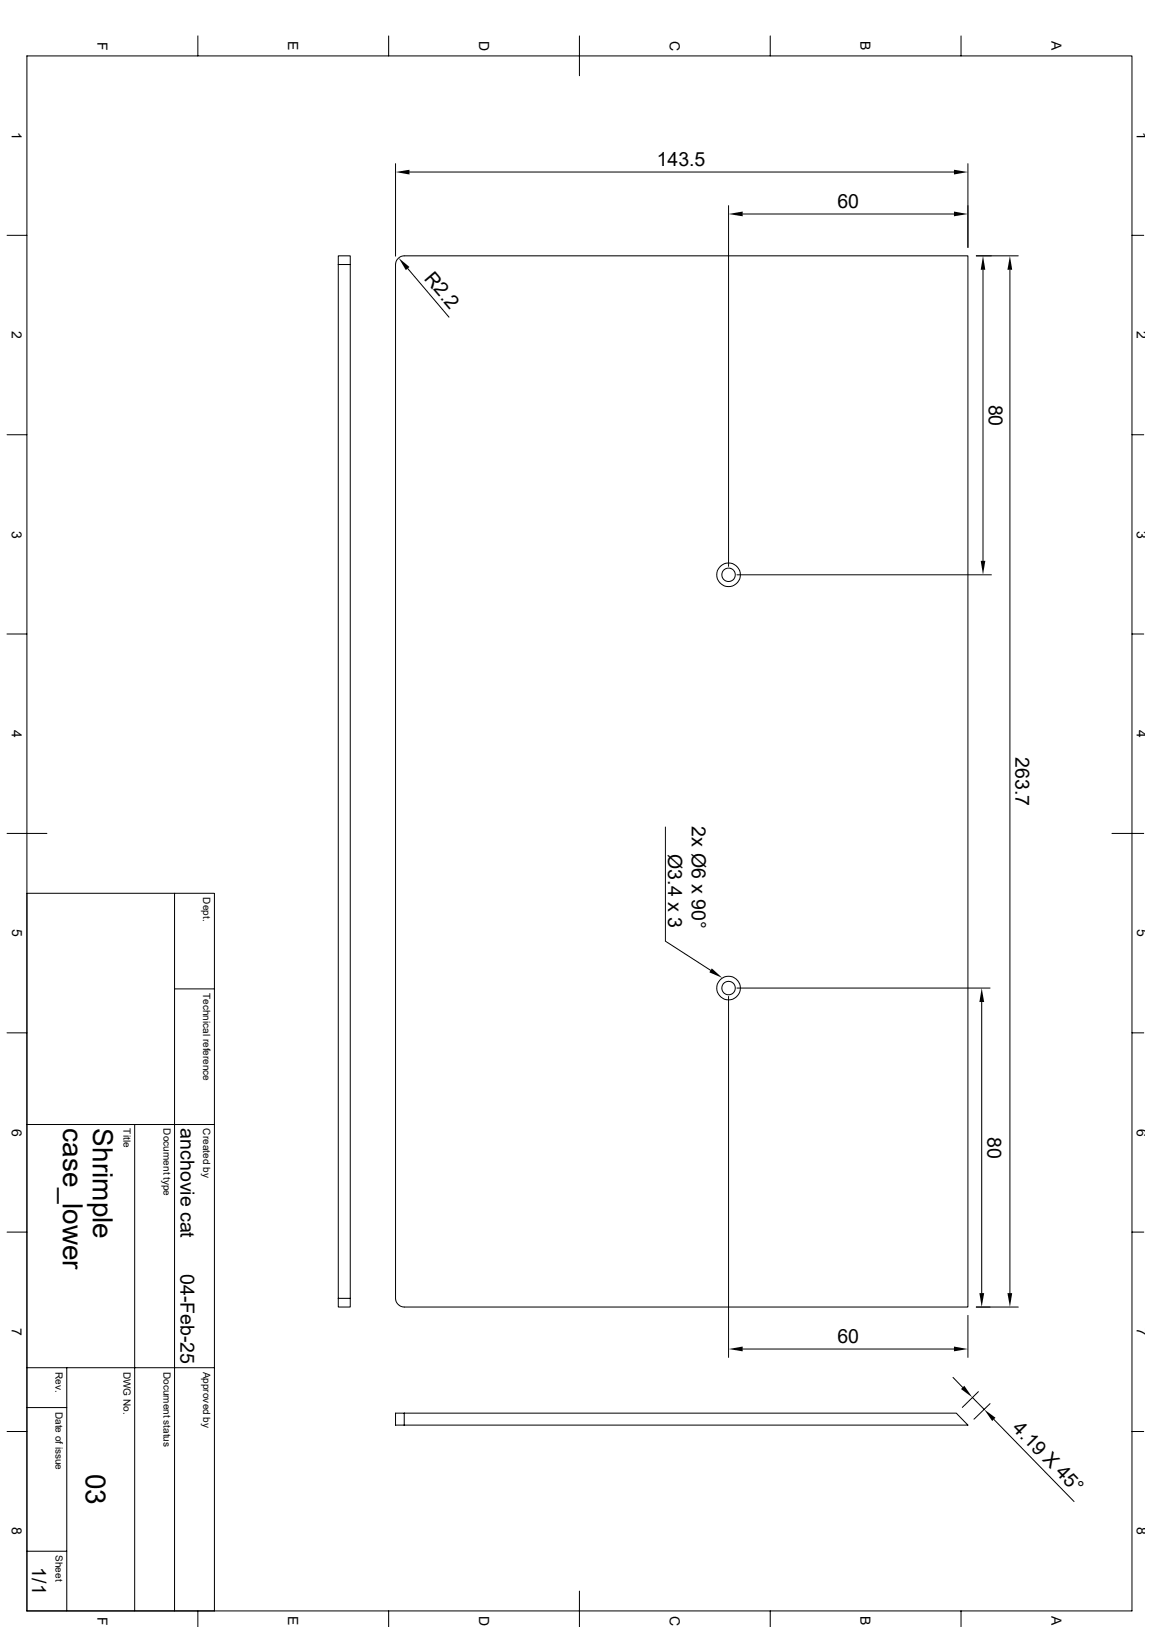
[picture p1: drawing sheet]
<svg xmlns="http://www.w3.org/2000/svg" width="297mm" height="420mm" viewBox="0 0 297 420" stroke-linecap="round" stroke-linejoin="round" font-family="sans-serif">
<g fill="none" stroke="#000" stroke-width=".26">
<path d="M6.9 14.4h285.2v401.4h-285.2zM51.1 9.3v5.1M100.3 9.3v5.1M149.5 9.3v10.3M198.8 9.3v5.1M248 9.3v5.1M102.1 42.2v23.9M105.7 44.4h140.5M188 53.1v93.1M191.6 55.2h54.6M249.8 42.2v21.7M1.8 60.7h5.1"/>
<path d="M87.3 68.3v-2.3h3.1v2.3M87.3 68.3h3.1M87.3 68.3v266.9M90.4 68.3v266.9M102.7 66.7l.8-.5 .8-.2h145.5v271.4h-145.5a2.32 2.32 0 0 1-2.2-2.2v-266.9l.1-.9zM105.2 69.3l10.7 12.6M251.9 66h10.9M253.7 69.6v75.2M260.6 69.6v264.2M292.1 60.7h3M1.8 112.2h5.1M292.1 112.2h3"/>
<path d="M190.2 148.4h65.6M1.8 163.7h5.1M292.1 163.7h3M1.8 215.1h10.3M171.7 213.5v29.5l11.7 7.5M286.9 215.1h8.2M6.9 230.6h48.4v185.2M45 230.6v185.2M45 255.3h10.3M188 257.2v93.2M190.2 255.1h65.3M253.3 258.7v75.1"/>
<path d="M1.8 266.6h5.1M292.1 266.6h3M6.9 290.3h48.4M34.8 290.3v125.5M1.8 318.1h5.1M292.1 318.1h3M87.3 335.2v2.2h3.1v-2.2M87.3 335.2h3.1M249.8 339.6v10.8M251.9 337.4h10.9M6.9 353.1h48.4M17.2 353.1v62.7"/>
<path d="M191.6 348.2h54.6M245.9 355.6l2.5 2.5M252.5 359.2l-4.2 4.1M1.8 369.5h5.1M6.9 363.3h10.3M104.3 364.8h-2.2v3.1h2.2M104.3 364.8h142.5l3 3.1h-145.5M104.3 364.8v3.1M250.9 360.7l3.1 3.1M255.5 362.3l-4.2 4.1M256.5 366.4l20.7 21.2M292.1 369.5h3"/>
<path d="M6.9 400.4h10.3M51.1 415.8v4.1M100.3 415.8v4.1M149.5 410.7v9.2M198.8 415.8v4.1M248 415.8v4.1"/>
<circle cx="188" cy="148.4" r="1.74"/>
<circle cx="188" cy="148.4" r="3"/>
<circle cx="188" cy="255.1" r="1.74"/>
<circle cx="188" cy="255.1" r="3"/>
</g>
<g fill="#000">
<path d="M102.1 44.4l3.6-.6v1.2zM188 55.2l3.6-.6v1.2zM246.2 54.6l3.6 .6-3.6 .6zM246.2 43.8l3.6 .6-3.6 .6zM102.9 66.6l2.8 2.3-1 .8zM253.7 66l.6 3.6h-1.2zM260.6 66l.6 3.6h-1.2zM253.1 144.8h1.2l-.6 3.6zM183.7 250l2.7 2.4-3.4-1.4zM253.3 255.1l.7 3.6h-1.3zM252.7 333.8h1.3l-.7 3.6zM260 333.8h1.2l-.6 3.6z"/>
<path d="M188 348.2l3.6-.6v1.2zM246.2 347.6l3.6 .6-3.6 .6zM248 358.6l.8-.9 2.1 3zM254 363.8l2.9 2.2-.9 .8z"/>
</g>
<g font-size="7.2">
<text x="16.2" y="291.3" transform="rotate(90 16.2 291.3)">case_lower</text>
<text x="23.9" y="291.3" transform="rotate(90 23.9 291.3)">Shrimple</text>
<text x="22.1" y="380.5" transform="rotate(90 22.1 380.5)">03</text>
</g>
<g font-size="5">
<text x="169.5" y="42.9">143.5</text>
<text x="216.1" y="53.7">60</text>
<text x="109.3" y="71.9" transform="rotate(50 109.3 71.9)">R2.2</text>
<text x="255.2" y="104.4" transform="rotate(90 255.2 104.4)">80</text>
<text x="262.1" y="195.5" transform="rotate(90 262.1 195.5)">263.7</text>
<text x="178.6" y="213.3" transform="rotate(90 178.6 213.3)">2x Ø6 x 90°</text>
<text x="172.4" y="220.6" transform="rotate(90 172.4 220.6)">Ø3.4 x 3</text>
<text x="46.6" y="291.3" transform="rotate(90 46.6 291.3)">anchovie cat</text>
<text x="254.8" y="293.5" transform="rotate(90 254.8 293.5)">80</text>
<text x="46.6" y="328.8" transform="rotate(90 46.6 328.8)">04-Feb-25</text>
<text x="216.1" y="346.7">60</text>
<text x="261" y="368.9" transform="rotate(46 261 368.9)">4.19 X 45°</text>
<text x="8.3" y="404.6" transform="rotate(90 8.3 404.6)">1/1</text>
</g>
<g font-size="3.6">
<text x="25.1" y="10.8" transform="rotate(90 25.1 10.8)">F</text>
<text x="74.4" y="10.7" transform="rotate(90 74.4 10.7)">E</text>
<text x="123.6" y="10.5" transform="rotate(90 123.6 10.5)">D</text>
<text x="172.8" y="10.5" transform="rotate(90 172.8 10.5)">C</text>
<text x="222.1" y="10.7" transform="rotate(90 222.1 10.7)">B</text>
<text x="271.3" y="10.7" transform="rotate(90 271.3 10.7)">A</text>
<text x="3.1" y="34" transform="rotate(90 3.1 34)">1</text>
<text x="293.4" y="34" transform="rotate(90 293.4 34)">1</text>
<text x="3.1" y="85.5" transform="rotate(90 3.1 85.5)">2</text>
<text x="293.4" y="85.5" transform="rotate(90 293.4 85.5)">2</text>
<text x="3.1" y="136.9" transform="rotate(90 3.1 136.9)">3</text>
<text x="293.4" y="136.9" transform="rotate(90 293.4 136.9)">3</text>
<text x="3.1" y="188.4" transform="rotate(90 3.1 188.4)">4</text>
<text x="293.4" y="188.4" transform="rotate(90 293.4 188.4)">4</text>
<text x="3.1" y="239.9" transform="rotate(90 3.1 239.9)">5</text>
<text x="293.4" y="239.9" transform="rotate(90 293.4 239.9)">5</text>
<text x="3.1" y="291.3" transform="rotate(90 3.1 291.3)">6</text>
<text x="293.4" y="291.3" transform="rotate(90 293.4 291.3)">6</text>
<text x="3.1" y="342.8" transform="rotate(90 3.1 342.8)">7</text>
<text x="293.4" y="342.8" transform="rotate(90 293.4 342.8)">7</text>
<text x="3.1" y="394.3" transform="rotate(90 3.1 394.3)">8</text>
<text x="293.4" y="394.3" transform="rotate(90 293.4 394.3)">8</text>
<text x="25.1" y="417.3" transform="rotate(90 25.1 417.3)">F</text>
<text x="74.4" y="417.2" transform="rotate(90 74.4 417.2)">E</text>
<text x="123.6" y="417.1" transform="rotate(90 123.6 417.1)">D</text>
<text x="172.8" y="417.1" transform="rotate(90 172.8 417.1)">C</text>
<text x="222.1" y="417.2" transform="rotate(90 222.1 417.2)">B</text>
<text x="271.3" y="417.2" transform="rotate(90 271.3 417.2)">A</text>
</g>
<g font-size="2.6">
<text x="52.5" y="231.6" transform="rotate(90 52.5 231.6)">Dept.</text>
<text x="52.5" y="256.3" transform="rotate(90 52.5 256.3)">Technical reference</text>
<text x="31.9" y="291.3" transform="rotate(90 31.9 291.3)">Title</text>
<text x="42.2" y="291.3" transform="rotate(90 42.2 291.3)">Document type</text>
<text x="52.5" y="291.3" transform="rotate(90 52.5 291.3)">Created by</text>
<text x="14.4" y="354.1" transform="rotate(90 14.4 354.1)">Rev.</text>
<text x="31.9" y="354.1" transform="rotate(90 31.9 354.1)">DWG No.</text>
<text x="42.2" y="354.1" transform="rotate(90 42.2 354.1)">Document status</text>
<text x="52.5" y="354.1" transform="rotate(90 52.5 354.1)">Approved by</text>
<text x="14.4" y="364.4" transform="rotate(90 14.4 364.4)">Date of issue</text>
<text x="14.4" y="401.4" transform="rotate(90 14.4 401.4)">Sheet</text>
</g>
</svg>
